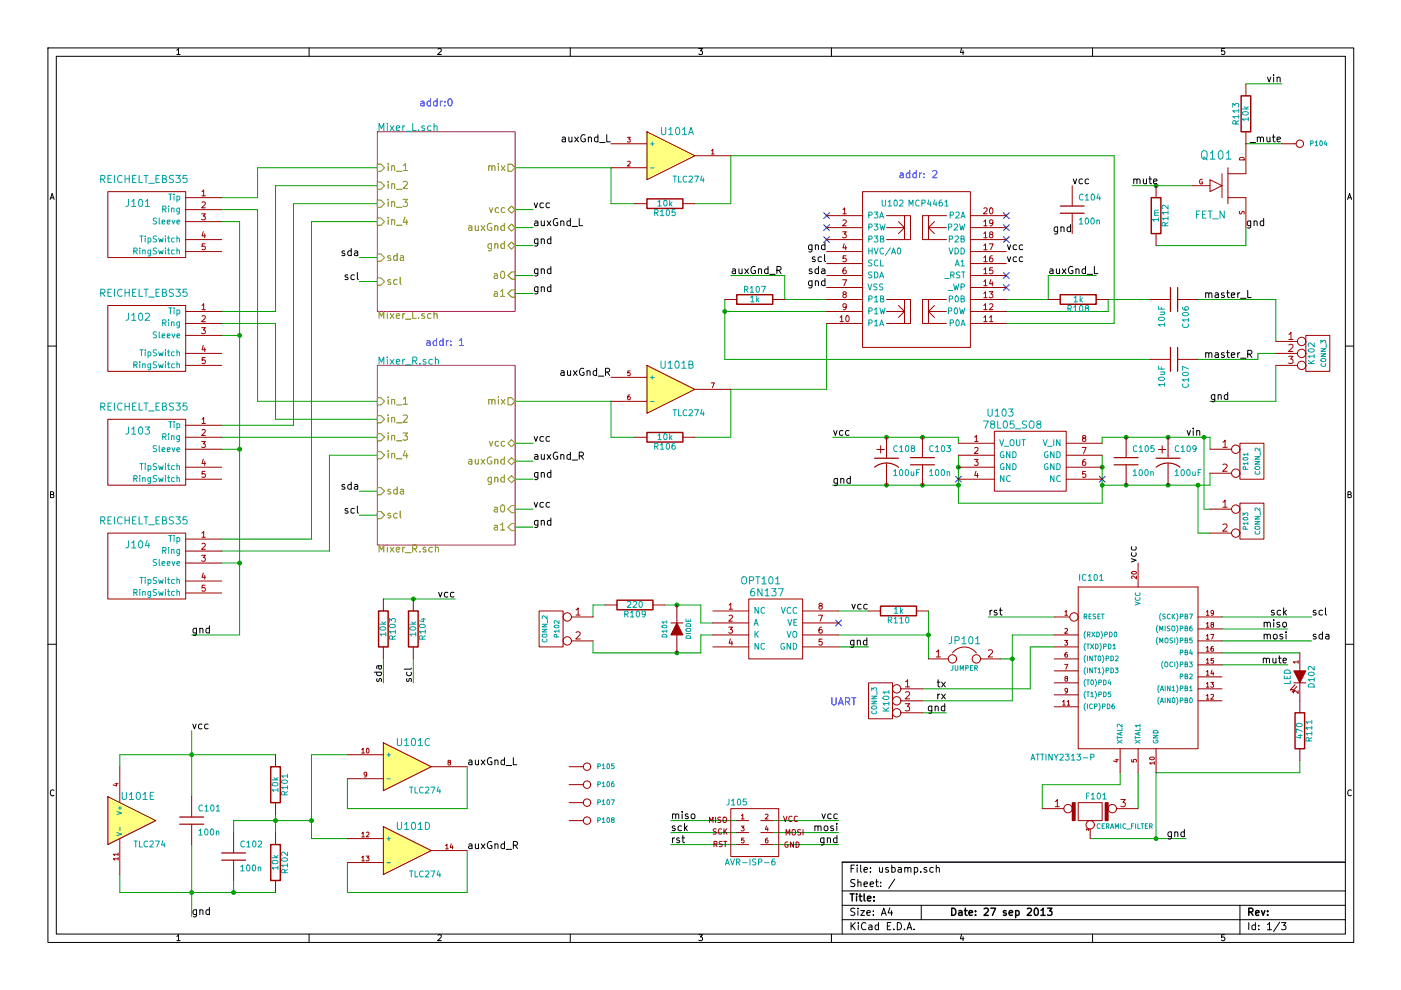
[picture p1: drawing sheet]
EESchema Schematic File Version 2  date Di 18 Feb 2014 10:07:29 CET
LIBS:power
LIBS:usbamp-cache
EELAYER 25  0
EELAYER END
$Descr A4 11700 8267
encoding utf-8
Sheet 1 3
Title ""
Date "27 sep 2013"
Rev ""
Comp ""
Comment1 ""
Comment2 ""
Comment3 ""
Comment4 ""
$EndDescr
Wire Wire Line
	6100 2300 6550 2300
Wire Wire Line
	6550 2300 6550 2500
Wire Wire Line
	6050 2600 6900 2600
Wire Wire Line
	8750 2500 8750 2300
Wire Wire Line
	9600 2500 9250 2500
Wire Wire Line
	8750 2500 8400 2500
Wire Wire Line
	10400 1200 10700 1200
Wire Wire Line
	9650 2050 10400 2050
Wire Wire Line
	10400 2050 10400 1900
Wire Wire Line
	10750 5550 10200 5550
Wire Wire Line
	10100 3350 10650 3350
Wire Wire Line
	10650 3350 10650 3050
Wire Wire Line
	10650 2850 10650 2500
Wire Wire Line
	10650 2500 10000 2500
Connection ~ 10050 3650
Wire Wire Line
	10100 4250 10050 4250
Wire Wire Line
	10050 4250 10050 3650
Wire Wire Line
	10200 5450 10850 5450
Connection ~ 8450 5500
Wire Wire Line
	7700 5850 8450 5850
Wire Wire Line
	8450 5850 8450 5300
Wire Wire Line
	8450 5300 8800 5300
Wire Wire Line
	8450 5500 8350 5500
Wire Wire Line
	7750 5300 7000 5300
Wire Wire Line
	7000 5100 7250 5100
Wire Wire Line
	5050 5050 4950 5050
Wire Wire Line
	4950 5050 4950 5150
Wire Wire Line
	5850 5200 5850 5050
Wire Wire Line
	5850 5200 5950 5200
Wire Wire Line
	10950 5350 10200 5350
Wire Wire Line
	8250 5150 8800 5150
Wire Wire Line
	10750 5250 10200 5250
Wire Wire Line
	5600 6850 6150 6850
Wire Wire Line
	5600 6950 6150 6950
Wire Wire Line
	5600 7050 6150 7050
Wire Wire Line
	6450 7050 7000 7050
Wire Wire Line
	6450 6950 7000 6950
Wire Wire Line
	6450 6850 7000 6850
Connection ~ 9650 7000
Wire Wire Line
	9100 7000 9900 7000
Wire Wire Line
	8700 6750 8700 6550
Wire Wire Line
	8700 6550 9350 6550
Wire Wire Line
	9350 6550 9350 6450
Connection ~ 7400 4050
Wire Wire Line
	8000 4050 6950 4050
Connection ~ 7700 3650
Wire Wire Line
	8000 3700 8000 3650
Connection ~ 7700 4050
Connection ~ 8000 3900
Wire Wire Line
	8000 3800 8000 4200
Connection ~ 9200 3900
Connection ~ 9750 4050
Connection ~ 9750 3650
Wire Wire Line
	10100 3750 10100 3650
Wire Wire Line
	10100 3650 9200 3650
Wire Wire Line
	9200 3650 9200 3700
Wire Wire Line
	3200 5500 3200 5700
Wire Wire Line
	6900 2700 6900 3250
Wire Wire Line
	6900 3250 6100 3250
Wire Wire Line
	4450 1900 4300 1900
Wire Wire Line
	4450 2050 4300 2050
Wire Wire Line
	4450 1750 4300 1750
Wire Wire Line
	4450 3700 4300 3700
Wire Wire Line
	4450 4000 4300 4000
Wire Wire Line
	4450 3850 4300 3850
Connection ~ 2000 4700
Wire Wire Line
	1600 5300 2000 5300
Wire Wire Line
	2000 5300 2000 1850
Connection ~ 2000 2800
Wire Wire Line
	2000 3750 1850 3750
Wire Wire Line
	2750 4600 2750 3800
Wire Wire Line
	3150 3350 2150 3350
Wire Wire Line
	2150 3350 2150 1750
Wire Wire Line
	2150 1750 1850 1750
Wire Wire Line
	3150 1700 2450 1700
Wire Wire Line
	2450 1700 2450 3550
Wire Wire Line
	2450 3550 1850 3550
Wire Wire Line
	3150 1400 2150 1400
Wire Wire Line
	2150 1400 2150 1650
Wire Wire Line
	2150 1650 1850 1650
Wire Wire Line
	4450 4250 4300 4250
Wire Wire Line
	1600 6650 1600 6100
Connection ~ 1600 6300
Connection ~ 1950 7450
Wire Wire Line
	1950 7350 1950 7450
Wire Wire Line
	2300 7450 1000 7450
Connection ~ 2600 6850
Wire Wire Line
	2900 6300 2600 6300
Wire Wire Line
	2600 6300 2600 7000
Wire Wire Line
	2600 7000 2900 7000
Wire Wire Line
	3900 6400 3900 6750
Wire Wire Line
	3900 6750 2900 6750
Wire Wire Line
	2900 6750 2900 6500
Wire Wire Line
	6100 1700 6100 1300
Wire Wire Line
	6100 1700 5800 1700
Wire Wire Line
	5300 1700 5100 1700
Wire Wire Line
	5100 1700 5100 1400
Wire Wire Line
	5100 1400 4300 1400
Wire Wire Line
	2900 7200 2900 7450
Wire Wire Line
	2900 7450 3900 7450
Wire Wire Line
	3900 7450 3900 7100
Wire Wire Line
	2300 6950 2300 6800
Connection ~ 2300 6850
Wire Wire Line
	2600 6850 1950 6850
Wire Wire Line
	1950 6850 1950 6950
Connection ~ 1600 7450
Wire Wire Line
	2300 6300 1000 6300
Wire Wire Line
	1000 6300 1000 6400
Wire Wire Line
	1000 7450 1000 7300
Wire Wire Line
	1600 7050 1600 7650
Wire Wire Line
	4300 3350 5100 3350
Wire Wire Line
	5100 3350 5100 3650
Wire Wire Line
	5100 3650 5300 3650
Wire Wire Line
	5800 3650 6100 3650
Wire Wire Line
	6100 3650 6100 3250
Wire Wire Line
	4450 4400 4300 4400
Wire Wire Line
	4450 2450 4300 2450
Wire Wire Line
	4450 2300 4300 2300
Wire Wire Line
	1850 2600 2300 2600
Wire Wire Line
	2300 2600 2300 1550
Wire Wire Line
	2300 1550 3150 1550
Wire Wire Line
	1850 4500 2600 4500
Wire Wire Line
	2600 4500 2600 1850
Wire Wire Line
	2600 1850 3150 1850
Wire Wire Line
	1850 2700 2300 2700
Wire Wire Line
	2300 2700 2300 3500
Wire Wire Line
	2300 3500 3150 3500
Wire Wire Line
	1850 3650 3150 3650
Wire Wire Line
	2000 1850 1850 1850
Wire Wire Line
	1850 2800 2000 2800
Wire Wire Line
	2000 4700 1850 4700
Connection ~ 2000 3750
Wire Wire Line
	8400 2700 9300 2700
Wire Wire Line
	9300 2700 9300 1300
Wire Wire Line
	9300 1300 6100 1300
Wire Wire Line
	3150 2150 3000 2150
Wire Wire Line
	3150 2350 3000 2350
Wire Wire Line
	3150 4300 3000 4300
Wire Wire Line
	3150 4100 3000 4100
Wire Wire Line
	3200 5000 3800 5000
Connection ~ 3450 5000
Wire Wire Line
	3450 5500 3450 5700
Connection ~ 9400 3650
Wire Wire Line
	10100 3950 10100 4050
Wire Wire Line
	10100 4050 9200 4050
Connection ~ 9400 4050
Wire Wire Line
	9200 3800 9200 4200
Wire Wire Line
	9200 4200 8000 4200
Connection ~ 9200 4050
Connection ~ 8000 4050
Wire Wire Line
	8000 3650 6950 3650
Connection ~ 7400 3650
Wire Wire Line
	9500 6750 9500 6450
Wire Wire Line
	9650 7000 9650 6450
Wire Wire Line
	10950 5150 10200 5150
Wire Wire Line
	5950 5300 5850 5300
Wire Wire Line
	5850 5300 5850 5450
Wire Wire Line
	5850 5450 4950 5450
Wire Wire Line
	4950 5450 4950 5350
Connection ~ 5650 5450
Wire Wire Line
	5850 5050 5550 5050
Connection ~ 5650 5050
Wire Wire Line
	7000 5400 7250 5400
Wire Wire Line
	7750 5500 7750 5100
Connection ~ 7750 5300
Wire Wire Line
	7700 5750 8600 5750
Wire Wire Line
	8600 5750 8600 5400
Wire Wire Line
	8600 5400 8800 5400
Wire Wire Line
	7700 5950 7900 5950
Wire Wire Line
	10850 6350 10850 6450
Wire Wire Line
	10850 6450 9650 6450
Wire Wire Line
	2750 4600 1850 4600
Wire Wire Line
	2750 3800 3150 3800
Wire Wire Line
	10000 4050 10000 4450
Wire Wire Line
	10000 4450 10100 4450
Connection ~ 10000 4050
Wire Wire Line
	10000 3000 10500 3000
Wire Wire Line
	10500 3000 10500 2950
Wire Wire Line
	10500 2950 10650 2950
Wire Wire Line
	9450 1550 9950 1550
Connection ~ 9650 1550
Wire Wire Line
	10400 700  10700 700 
Wire Wire Line
	9250 2500 9250 2600
Wire Wire Line
	9250 2600 8400 2600
Wire Wire Line
	8750 2300 9150 2300
Wire Wire Line
	6550 2500 6900 2500
Wire Wire Line
	6050 2500 6050 3000
Wire Wire Line
	6050 3000 9600 3000
Connection ~ 6050 2600
$Comp
L CONN_1 P108
U 1 1
P 4900 6850
F 0 "P108" H 4980 6850 40  0000 L CNN
F 1 "CONN_1" H 4900 6905 30  0001 C CNN
	1    4900 6850
	1    0    0    -1  
$EndComp
$Comp
L CONN_1 P107
U 1 1
P 4900 6700
F 0 "P107" H 4980 6700 40  0000 L CNN
F 1 "CONN_1" H 4900 6755 30  0001 C CNN
	1    4900 6700
	1    0    0    -1  
$EndComp
$Comp
L CONN_1 P106
U 1 1
P 4900 6550
F 0 "P106" H 4980 6550 40  0000 L CNN
F 1 "CONN_1" H 4900 6605 30  0001 C CNN
	1    4900 6550
	1    0    0    -1  
$EndComp
$Comp
L CONN_1 P105
U 1 1
P 4900 6400
F 0 "P105" H 4980 6400 40  0000 L CNN
F 1 "CONN_1" H 4900 6455 30  0001 C CNN
	1    4900 6400
	1    0    0    -1  
$EndComp
$Comp
L CONN_1 P104
U 1 1
P 10850 1200
F 0 "P104" H 10930 1200 40  0000 L CNN
F 1 "CONN_1" H 10850 1255 30  0001 C CNN
	1    10850 1200
	1    0    0    -1  
$EndComp
Text Label 10700 1200 2    60   ~ 0
_mute
Text Label 10700 700  2    60   ~ 0
vin
$Comp
L R R112
U 1 1
P 9650 1800
F 0 "R112" V 9730 1800 50  0000 C CNN
F 1 "1m" V 9650 1800 50  0000 C CNN
	1    9650 1800
	1    0    0    -1  
$EndComp
Text Label 9450 1550 0    60   ~ 0
mute
Text Label 10750 5550 2    60   ~ 0
mute
$Comp
L R R113
U 1 1
P 10400 950
F 0 "R113" V 10480 950 50  0000 C CNN
F 1 "10k" V 10400 950 50  0000 C CNN
	1    10400 950 
	-1   0    0    1   
$EndComp
Text Label 10400 1900 0    60   ~ 0
gnd
$Comp
L FET_N Q101
U 1 1
P 10250 1550
F 0 "Q101" H 10153 1800 70  0000 C CNN
F 1 "FET_N" H 10103 1303 60  0000 C CNN
	1    10250 1550
	1    0    0    -1  
$EndComp
Text Label 10100 3350 0    60   ~ 0
gnd
$Comp
L CONN_3 K102
U 1 1
P 11000 2950
F 0 "K102" V 10950 2950 50  0000 C CNN
F 1 "CONN_3" V 11050 2950 40  0000 C CNN
	1    11000 2950
	1    0    0    -1  
$EndComp
$Comp
L CONN_2 P103
U 1 1
P 10450 4350
F 0 "P103" V 10400 4350 40  0000 C CNN
F 1 "CONN_2" V 10500 4350 40  0000 C CNN
	1    10450 4350
	1    0    0    -1  
$EndComp
$Comp
L R R111
U 1 1
P 10850 6100
F 0 "R111" V 10930 6100 50  0000 C CNN
F 1 "470" V 10850 6100 50  0000 C CNN
	1    10850 6100
	1    0    0    -1  
$EndComp
$Comp
L LED D102
U 1 1
P 10850 5650
F 0 "D102" H 10850 5750 50  0000 C CNN
F 1 "LED" H 10850 5550 50  0000 C CNN
	1    10850 5650
	0    1    1    0   
$EndComp
Text Notes 7150 5900 2    60   ~ 0
UART\n
Text Label 7900 5850 2    60   ~ 0
rx
Text Label 7900 5750 2    60   ~ 0
tx
Text Label 7900 5950 2    60   ~ 0
gnd
$Comp
L CONN_3 K101
U 1 1
P 7350 5850
F 0 "K101" V 7300 5850 50  0000 C CNN
F 1 "CONN_3" V 7400 5850 40  0000 C CNN
	1    7350 5850
	-1   0    0    -1  
$EndComp
$Comp
L JUMPER JP101
U 1 1
P 8050 5500
F 0 "JP101" H 8050 5650 60  0000 C CNN
F 1 "JUMPER" H 8050 5420 40  0000 C CNN
	1    8050 5500
	1    0    0    -1  
$EndComp
NoConn ~ 7000 5200
$Comp
L R R110
U 1 1
P 7500 5100
F 0 "R110" V 7580 5100 50  0000 C CNN
F 1 "1k" V 7500 5100 50  0000 C CNN
	1    7500 5100
	0    1    1    0   
$EndComp
Text Label 7250 5400 2    60   ~ 0
gnd
Text Label 7250 5100 2    60   ~ 0
vcc
$Comp
L R R109
U 1 1
P 5300 5050
F 0 "R109" V 5380 5050 50  0000 C CNN
F 1 "220" V 5300 5050 50  0000 C CNN
	1    5300 5050
	0    1    1    0   
$EndComp
$Comp
L DIODE D101
U 1 1
P 5650 5250
F 0 "D101" H 5650 5350 40  0000 C CNN
F 1 "DIODE" H 5650 5150 40  0000 C CNN
	1    5650 5250
	0    -1   -1   0   
$EndComp
$Comp
L CONN_2 P102
U 1 1
P 4600 5250
F 0 "P102" V 4550 5250 40  0000 C CNN
F 1 "CONN_2" V 4650 5250 40  0000 C CNN
	1    4600 5250
	-1   0    0    -1  
$EndComp
$Comp
L 6N137 OPT101
U 1 1
P 6450 5250
F 0 "OPT101" H 6350 5650 60  0000 C CNN
F 1 "6N137" H 6400 5550 60  0000 C CNN
	1    6450 5250
	1    0    0    -1  
$EndComp
Text Label 10950 5150 0    60   ~ 0
scl
Text Label 10950 5350 0    60   ~ 0
sda
Text Label 9500 4700 1    60   ~ 0
vcc
Text Label 10750 5350 2    60   ~ 0
mosi
Text Label 10750 5250 2    60   ~ 0
miso
Text Label 10750 5150 2    60   ~ 0
sck
Text Label 8250 5150 0    60   ~ 0
rst
Text Label 5600 7050 0    60   ~ 0
rst
Text Label 5600 6950 0    60   ~ 0
sck
Text Label 5600 6850 0    60   ~ 0
miso
Text Label 7000 7050 2    60   ~ 0
gnd
Text Label 7000 6950 2    60   ~ 0
mosi
Text Label 7000 6850 2    60   ~ 0
vcc
$Comp
L AVR-ISP-6 J105
U 1 1
P 6300 6950
F 0 "J105" H 6150 7200 50  0000 C CNN
F 1 "AVR-ISP-6" H 6050 6675 50  0000 L BNN
F 2 "AVR-ISP-6" V 5800 6950 50  0001 C CNN
	1    6300 6950
	1    0    0    -1  
$EndComp
Text Label 9900 7000 2    60   ~ 0
gnd
$Comp
L CERAMIC_FILTER F101
U 1 1
P 9100 6800
F 0 "F101" H 9150 6950 50  0000 C CNN
F 1 "CERAMIC_FILTER" H 9150 6700 40  0000 L CNN
	1    9100 6800
	1    0    0    -1  
$EndComp
$Comp
L ATTINY2313-P IC101
U 1 1
P 9500 5950
F 0 "IC101" H 9000 7050 50  0000 L BNN
F 1 "ATTINY2313-P" H 8600 5550 50  0000 L BNN
F 2 "DIL20" H 8950 5500 50  0001 C CNN
	1    9500 5950
	1    0    0    -1  
$EndComp
Text Label 6950 4050 0    60   ~ 0
gnd
Text Label 6950 3650 0    60   ~ 0
vcc
Text Label 9900 3650 0    60   ~ 0
vin
NoConn ~ 8000 4000
NoConn ~ 9200 4000
$Comp
L CP1 C108
U 1 1
P 7400 3850
F 0 "C108" H 7450 3950 50  0000 L CNN
F 1 "100uF" H 7450 3750 50  0000 L CNN
	1    7400 3850
	1    0    0    -1  
$EndComp
$Comp
L CP1 C109
U 1 1
P 9750 3850
F 0 "C109" H 9800 3950 50  0000 L CNN
F 1 "100uF" H 9800 3750 50  0000 L CNN
	1    9750 3850
	1    0    0    -1  
$EndComp
$Comp
L C C103
U 1 1
P 7700 3850
F 0 "C103" H 7750 3950 50  0000 L CNN
F 1 "100n" H 7750 3750 50  0000 L CNN
	1    7700 3850
	1    0    0    -1  
$EndComp
$Comp
L C C105
U 1 1
P 9400 3850
F 0 "C105" H 9450 3950 50  0000 L CNN
F 1 "100n" H 9450 3750 50  0000 L CNN
	1    9400 3850
	1    0    0    -1  
$EndComp
$Comp
L 78L05_SO8 U103
U 1 1
P 8600 3850
F 0 "U103" H 8350 4250 60  0000 C CNN
F 1 "78L05_SO8" H 8450 4150 60  0000 C CNN
	1    8600 3850
	1    0    0    -1  
$EndComp
$Comp
L CONN_2 P101
U 1 1
P 10450 3850
F 0 "P101" V 10400 3850 40  0000 C CNN
F 1 "CONN_2" V 10500 3850 40  0000 C CNN
	1    10450 3850
	1    0    0    -1  
$EndComp
Text Label 3450 5700 1    60   ~ 0
scl
Text Label 3200 5700 1    60   ~ 0
sda
Text Label 3800 5000 2    60   ~ 0
vcc
$Comp
L R R104
U 1 1
P 3450 5250
F 0 "R104" V 3530 5250 50  0000 C CNN
F 1 "10k" V 3450 5250 50  0000 C CNN
	1    3450 5250
	1    0    0    -1  
$EndComp
$Comp
L R R103
U 1 1
P 3200 5250
F 0 "R103" V 3280 5250 50  0000 C CNN
F 1 "10k" V 3200 5250 50  0000 C CNN
	1    3200 5250
	1    0    0    -1  
$EndComp
Text Label 10050 3000 0    60   ~ 0
master_R
Text Label 10050 2500 0    60   ~ 0
master_L
$Comp
L C C107
U 1 1
P 9800 3000
F 0 "C107" H 9850 3100 50  0000 L CNN
F 1 "10uF" H 9850 2900 50  0000 L CNN
	1    9800 3000
	0    1    1    0   
$EndComp
$Comp
L C C106
U 1 1
P 9800 2500
F 0 "C106" H 9850 2600 50  0000 L CNN
F 1 "10uF" H 9850 2400 50  0000 L CNN
	1    9800 2500
	0    1    1    0   
$EndComp
Text Label 3000 4100 2    60   ~ 0
sda
Text Label 3000 4300 2    60   ~ 0
scl
Text Label 3000 2350 2    60   ~ 0
scl
Text Label 3000 2150 2    60   ~ 0
sda
Text Label 6900 2300 2    60   ~ 0
sda
Text Label 6900 2200 2    60   ~ 0
scl
NoConn ~ 6900 1800
NoConn ~ 6900 1900
NoConn ~ 6900 2000
NoConn ~ 8400 1800
NoConn ~ 8400 1900
NoConn ~ 8400 2000
NoConn ~ 8400 2400
NoConn ~ 8400 2300
$Comp
L R R107
U 1 1
P 6300 2500
F 0 "R107" V 6380 2500 50  0000 C CNN
F 1 "1k" V 6300 2500 50  0000 C CNN
	1    6300 2500
	0    1    -1   0   
$EndComp
$Comp
L R R108
U 1 1
P 9000 2500
F 0 "R108" V 9080 2500 50  0000 C CNN
F 1 "1k" V 9000 2500 50  0000 C CNN
	1    9000 2500
	0    1    1    0   
$EndComp
Text Notes 7500 1500 0    60   ~ 0
addr: 2
Text Notes 3550 2900 0    60   ~ 0
addr: 1
Text Notes 3500 900  0    60   ~ 0
addr:0
Text Label 6100 2300 0    60   ~ 0
auxGnd_R
Text Label 8750 2300 0    60   ~ 0
auxGnd_L
$Comp
L C C104
U 1 1
P 8950 1750
F 0 "C104" H 9000 1850 50  0000 L CNN
F 1 "100n" H 9000 1650 50  0000 L CNN
	1    8950 1750
	1    0    0    -1  
$EndComp
Text Label 8950 1550 0    60   ~ 0
vcc
Text Label 8950 1950 2    60   ~ 0
gnd
Text Label 6900 2400 2    60   ~ 0
gnd
Text Label 8400 2100 0    60   ~ 0
vcc
Text Label 6900 2100 2    60   ~ 0
gnd
Text Label 8400 2200 0    60   ~ 0
vcc
Text Label 4450 1900 0    60   ~ 0
auxGnd_L
Text Label 4450 1750 0    60   ~ 0
vcc
Text Label 4450 2050 0    60   ~ 0
gnd
Text Label 4450 3850 0    60   ~ 0
auxGnd_R
Text Label 4450 4000 0    60   ~ 0
gnd
Text Label 4450 3700 0    60   ~ 0
vcc
Text Label 1600 5300 0    60   ~ 0
gnd
Text Label 4450 2300 0    60   ~ 0
gnd
Text Label 4450 2450 0    60   ~ 0
gnd
Text Label 4450 4400 0    60   ~ 0
gnd
Text Label 4450 4250 0    60   ~ 0
vcc
$Sheet
S 3150 3050 1150 1500
U 51DC1C3C
F0 "Mixer_R.sch" 60
F1 "Mixer_R.sch" 60
F2 "in_1" I L 3150 3350 60 
F3 "in_2" I L 3150 3500 60 
F4 "in_3" I L 3150 3650 60 
F5 "in_4" I L 3150 3800 60 
F6 "gnd" B R 4300 4000 60 
F7 "vcc" B R 4300 3700 60 
F8 "mix" O R 4300 3350 60 
F9 "auxGnd" B R 4300 3850 60 
F10 "a0" I R 4300 4250 60 
F11 "a1" I R 4300 4400 60 
F12 "sda" I L 3150 4100 60 
F13 "scl" I L 3150 4300 60 
$EndSheet
$Comp
L R R106
U 1 1
P 5550 3650
F 0 "R106" V 5630 3650 50  0000 C CNN
F 1 "10k" V 5550 3650 50  0000 C CNN
	1    5550 3650
	0    1    1    0   
$EndComp
Text Label 5100 3150 2    60   ~ 0
auxGnd_R
Text Label 3900 7100 0    60   ~ 0
auxGnd_R
Text Label 3900 6400 0    60   ~ 0
auxGnd_L
Text Label 1600 7650 0    60   ~ 0
gnd
Text Label 1600 6100 0    60   ~ 0
vcc
$Comp
L C C102
U 1 1
P 1950 7150
F 0 "C102" H 2000 7250 50  0000 L CNN
F 1 "100n" H 2000 7050 50  0000 L CNN
	1    1950 7150
	1    0    0    -1  
$EndComp
$Comp
L C C101
U 1 1
P 1600 6850
F 0 "C101" H 1650 6950 50  0000 L CNN
F 1 "100n" H 1650 6750 50  0000 L CNN
	1    1600 6850
	1    0    0    -1  
$EndComp
$Comp
L R R102
U 1 1
P 2300 7200
F 0 "R102" V 2380 7200 50  0000 C CNN
F 1 "10k" V 2300 7200 50  0000 C CNN
	1    2300 7200
	1    0    0    -1  
$EndComp
$Comp
L R R101
U 1 1
P 2300 6550
F 0 "R101" V 2380 6550 50  0000 C CNN
F 1 "10k" V 2300 6550 50  0000 C CNN
	1    2300 6550
	1    0    0    -1  
$EndComp
Text Label 5100 1200 2    60   ~ 0
auxGnd_L
$Comp
L R R105
U 1 1
P 5550 1700
F 0 "R105" V 5630 1700 50  0000 C CNN
F 1 "10k" V 5550 1700 50  0000 C CNN
	1    5550 1700
	0    1    1    0   
$EndComp
$Comp
L REICHELT_EBS35 J103
U 1 1
P 1250 3800
F 0 "J103" H 1350 4000 60  0000 C CNN
F 1 "REICHELT_EBS35" H 1300 4200 60  0000 C CNN
	1    1250 3800
	-1   0    0    -1  
$EndComp
$Comp
L REICHELT_EBS35 J104
U 1 1
P 1250 4750
F 0 "J104" H 1350 4950 60  0000 C CNN
F 1 "REICHELT_EBS35" H 1300 5150 60  0000 C CNN
	1    1250 4750
	-1   0    0    -1  
$EndComp
$Comp
L REICHELT_EBS35 J102
U 1 1
P 1250 2850
F 0 "J102" H 1350 3050 60  0000 C CNN
F 1 "REICHELT_EBS35" H 1300 3250 60  0000 C CNN
	1    1250 2850
	-1   0    0    -1  
$EndComp
$Comp
L TLC274 U101
U 5 1
P 1100 6850
F 0 "U101" H 1150 7050 60  0000 C CNN
F 1 "TLC274" H 1250 6650 50  0000 C CNN
	5    1100 6850
	1    0    0    -1  
$EndComp
$Comp
L TLC274 U101
U 1 1
P 5600 1300
F 0 "U101" H 5650 1500 60  0000 C CNN
F 1 "TLC274" H 5750 1100 50  0000 C CNN
	1    5600 1300
	1    0    0    -1  
$EndComp
$Comp
L TLC274 U101
U 2 1
P 5600 3250
F 0 "U101" H 5650 3450 60  0000 C CNN
F 1 "TLC274" H 5750 3050 50  0000 C CNN
	2    5600 3250
	1    0    0    -1  
$EndComp
$Comp
L TLC274 U101
U 4 1
P 3400 7100
F 0 "U101" H 3450 7300 60  0000 C CNN
F 1 "TLC274" H 3550 6900 50  0000 C CNN
	4    3400 7100
	1    0    0    -1  
$EndComp
$Comp
L TLC274 U101
U 3 1
P 3400 6400
F 0 "U101" H 3450 6600 60  0000 C CNN
F 1 "TLC274" H 3550 6200 50  0000 C CNN
	3    3400 6400
	1    0    0    -1  
$EndComp
$Comp
L MCP4461 U102
U 1 1
P 7650 2250
F 0 "U102" H 7450 2800 50  0000 C CNN
F 1 "MCP4461" H 7750 2800 50  0000 C CNN
F 2 "I2C" H 7500 2250 50  0001 C CNN
F 3 "Quad_Potentiometers" H 7650 1650 50  0001 C CNN
	1    7650 2250
	1    0    0    -1  
$EndComp
$Sheet
S 3150 1100 1150 1500
U 51DBFAC6
F0 "Mixer_L.sch" 60
F1 "Mixer_L.sch" 60
F2 "in_1" I L 3150 1400 60 
F3 "in_2" I L 3150 1550 60 
F4 "in_3" I L 3150 1700 60 
F5 "in_4" I L 3150 1850 60 
F6 "gnd" B R 4300 2050 60 
F7 "vcc" B R 4300 1750 60 
F8 "mix" O R 4300 1400 60 
F9 "auxGnd" B R 4300 1900 60 
F10 "a0" I R 4300 2300 60 
F11 "a1" I R 4300 2450 60 
F12 "sda" I L 3150 2150 60 
F13 "scl" I L 3150 2350 60 
$EndSheet
$Comp
L REICHELT_EBS35 J101
U 1 1
P 1250 1900
F 0 "J101" H 1350 2100 60  0000 C CNN
F 1 "REICHELT_EBS35" H 1300 2300 60  0000 C CNN
	1    1250 1900
	-1   0    0    -1  
$EndComp
$EndSCHEMATC
